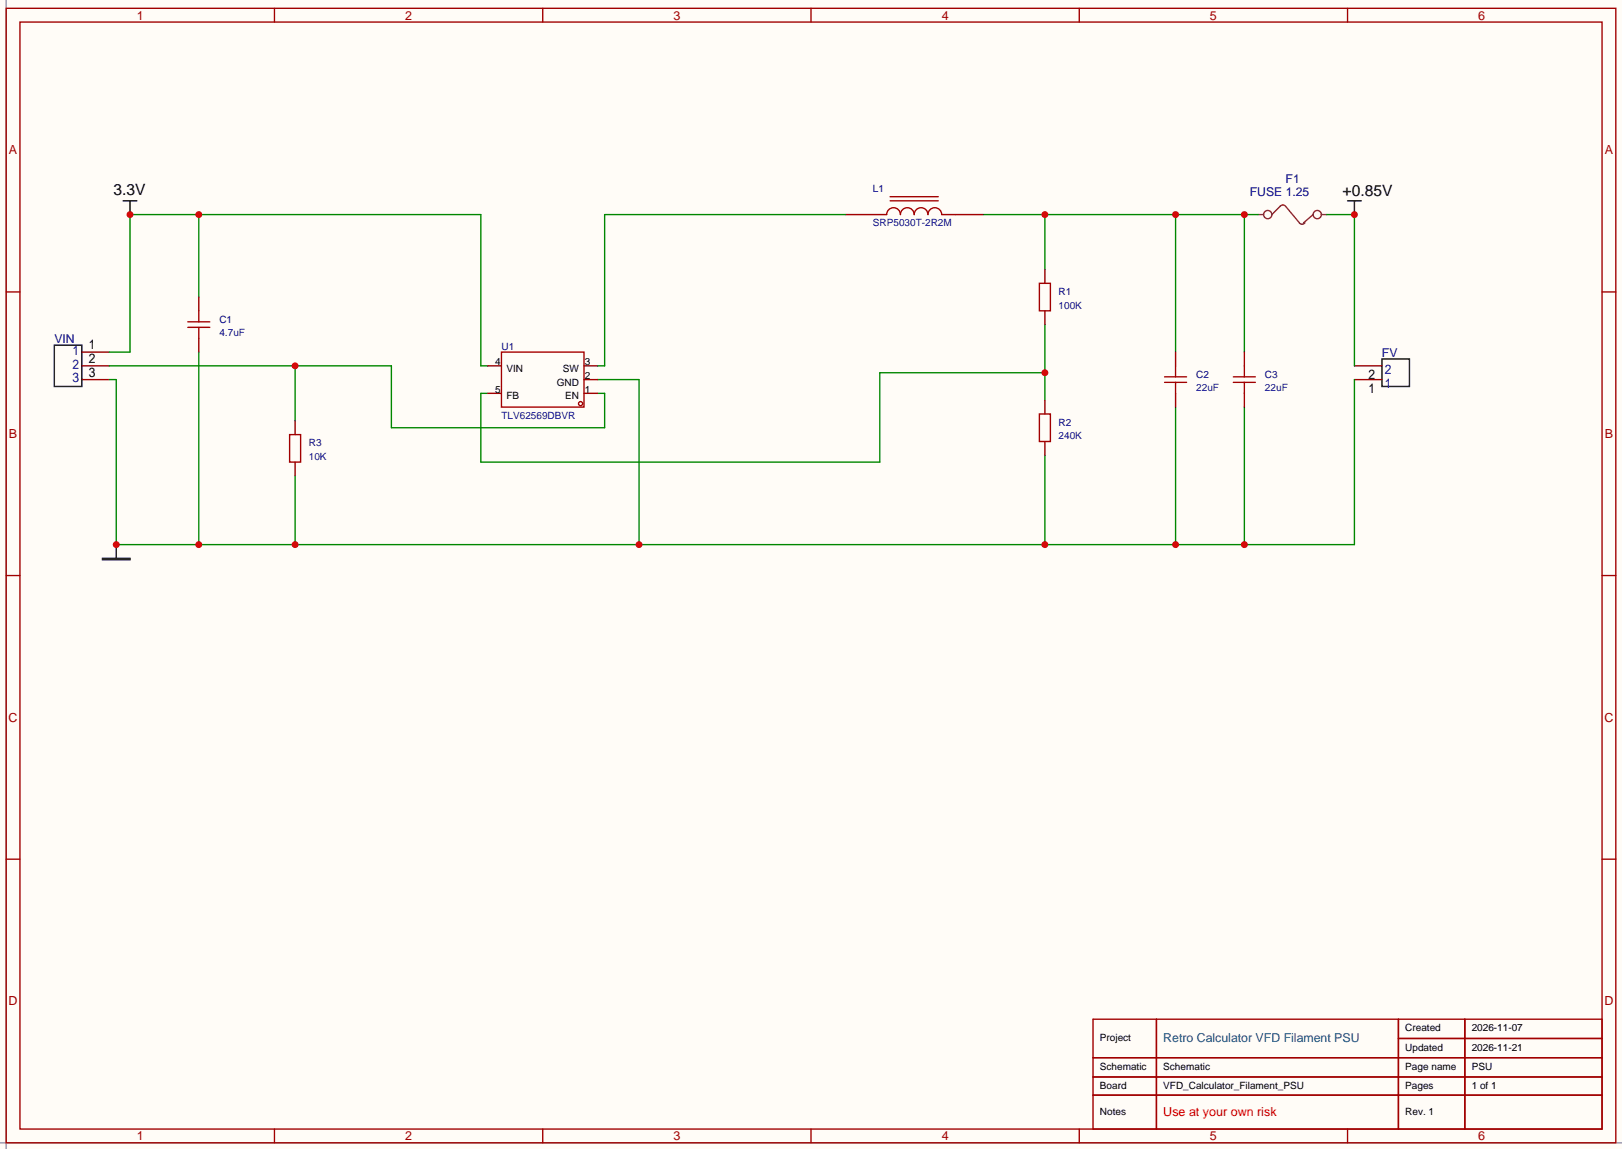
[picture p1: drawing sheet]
<svg xmlns="http://www.w3.org/2000/svg" width="299mm" height="212mm" viewBox="0 0 299 212" stroke-linecap="round" stroke-linejoin="round" font-family="sans-serif">
<path d="M0 0h299.5v212.2h-299.5z" fill="#fffcf7"/>
<path d="M1.1 0v212.2M0 211.1h299.5" fill="none" stroke="#999" stroke-width=".25"/>
<path d="M22.7 37.1h2.6M24 37.1v2.5M248.8 37.1h2.5M250.1 37.1v2.5M10 63.8h5.1v7.6h-5.1zM255.1 66.3h5.1v5.1h-5.1zM18.9 103.1h5.1v.3h-5.1zM21.5 100.6v2.5" fill="none" stroke="#000" stroke-width=".25"/>
<path d="M24 39.6h.1M250.1 39.6h.1M21.5 100.6h.1" fill="none" stroke="#00f" stroke-width=".25"/>
<path d="M15.1 65h5.1M15.1 67.6h5.1M15.1 70.1h5.1M250.1 67.6h5M250.1 70.1h5" fill="none" stroke="#870000" stroke-width=".25"/>
<g fill="none" stroke="#8c2424" stroke-width=".25">
<path d="M232.3 39.6h1M234.8 39.6l1.7-1.6 .5-.1 .4 .2 2.6 3.2 .6 .1 .3-.2M242.4 39.6l-1.7 1.6M244 39.6h1"/>
<circle cx="234.1" cy="39.6" r=".76"/>
<circle cx="243.2" cy="39.6" r=".76"/>
</g>
<g fill="none" stroke="#a10000" stroke-width=".25">
<path d="M1.1 1.5h297.2v209.6h-297.2zM3.7 4.1h292.1v204.4h-292.1zM50.7 1.5v2.6M100.2 1.5v2.6M149.7 1.5v2.6M199.3 1.5v2.6M248.8 1.5v2.6M1.1 53.9h2.6M295.8 53.9h2.5M1.1 106.3h2.6M295.8 106.3h2.5M1.1 158.7h2.6"/>
<path d="M295.8 158.7h2.5M201.8 188.3h94v20.2h-94zM201.8 195.4h94M201.8 198.9h94M213.5 188.3v20.2M258.2 188.3v20.2M258.2 191.8h37.6M270.4 188.3v20.2M50.7 208.5v2.6M100.2 208.5v2.6M149.7 208.5v2.6M199.3 208.5v2.6"/>
<path d="M201.8 202.3h94M248.8 208.5v2.6"/>
</g>
<path d="M36.7 39.6v15.3M20.2 65h3.8v-25.4h64.8v28h1.2" fill="none" stroke="#008700" stroke-width=".25"/>
<g fill="#c00">
<circle cx="24" cy="39.6" r=".63"/>
<circle cx="36.7" cy="39.6" r=".63"/>
</g>
<path d="M192.9 60v13.9M192.9 68.8h-30.5v16.6h-73.6v-12.7h1.2" fill="none" stroke="#008700" stroke-width=".25"/>
<circle cx="192.9" cy="68.8" r=".63" fill="#c00"/>
<path d="M181.5 39.6h50.8M192.9 39.6v10.2M217 39.6v25.4M229.7 39.6v25.4" fill="none" stroke="#008700" stroke-width=".25"/>
<g fill="#c00">
<circle cx="192.9" cy="39.6" r=".63"/>
<circle cx="217" cy="39.6" r=".63"/>
<circle cx="229.7" cy="39.6" r=".63"/>
</g>
<path d="M20.2 67.6h52.1v11.4h39.3v-6.3h-1.2M54.5 67.6v10.1" fill="none" stroke="#008700" stroke-width=".25"/>
<circle cx="54.5" cy="67.6" r=".63" fill="#c00"/>
<path d="M245 39.6h5.1v28" fill="none" stroke="#008700" stroke-width=".25"/>
<circle cx="250.1" cy="39.6" r=".63" fill="#c00"/>
<path d="M20.2 70.1h1.3v30.5h228.6v-30.5M36.7 65v35.6M110.4 70.1h7.6v30.5M217 75.2v25.4M229.7 75.2v25.4M54.5 87.9v12.7M192.9 84.1v16.5" fill="none" stroke="#008700" stroke-width=".25"/>
<g fill="#c00">
<circle cx="192.9" cy="100.6" r=".63"/>
<circle cx="217" cy="100.6" r=".63"/>
<circle cx="229.7" cy="100.6" r=".63"/>
<circle cx="118" cy="100.6" r=".63"/>
<circle cx="54.5" cy="100.6" r=".63"/>
<circle cx="36.7" cy="100.6" r=".63"/>
<circle cx="21.5" cy="100.6" r=".63"/>
</g>
<g fill="none" stroke="#a10000" stroke-width=".25">
<path d="M161.2 39.6h2.5a1.27 1.27 0 0 1 1.3-1.2 1.27 1.27 0 0 1 1.2 1.2 1.27 1.27 0 0 1 1.3-1.2 1.27 1.27 0 0 1 1.3 1.2 1.27 1.27 0 0 1 1.3-1.2 1.27 1.27 0 0 1 1.2 1.2 1.27 1.27 0 0 1 1.3-1.2 1.27 1.27 0 0 1 1.3 1.2h2.5M164.3 37.1h8.9M164.3 36.3h8.9M34.7 59.4h4M36.7 57.4v2M191.9 52.3h2v5.1h-2zM34.7 60.5h4M36.7 60.5v2M92.6 65h15.2v10.2h-15.2zM191.9 76.5h2v5h-2zM215 69.6h4.1M215 70.6h4.1"/>
<path d="M217 67.6v2M217 70.6v2.1M227.7 69.6h4.1M227.7 70.6h4.1M229.7 67.6v2M229.7 70.6v2.1M53.5 80.3h2v5.1h-2z"/>
<circle cx="107.2" cy="74.6" r=".38"/>
</g>
<g fill="none" stroke="#870000" stroke-width=".25">
<path d="M156.1 39.6h5.1M176.4 39.6h5.1M36.7 54.9v2.5M192.9 49.8v2.5M192.9 57.4v2.6M36.7 62.5v2.5M54.5 77.7v2.6M90 72.7h2.6M90 67.6h2.6M107.8 72.7h2.6M107.8 70.1h2.6M107.8 67.6h2.6"/>
<path d="M192.9 73.9v2.6M217 65v2.6M217 72.7v2.5M229.7 65v2.6M229.7 72.7v2.5M54.5 85.4v2.5M192.9 81.5v2.6"/>
</g>
<path d="M156.1 39.6h-44.5v28h-1.2" fill="none" stroke="#008700" stroke-width=".25"/>
<g font-size="2.9">
<text x="21" y="36">3.3V</text>
<text x="247.9" y="36.2">+0.85V</text>
</g>
<g font-size="2.3" fill="#a00000">
<text x="25.3" y="3.6">1</text>
<text x="74.8" y="3.6">2</text>
<text x="124.3" y="3.6">3</text>
<text x="173.9" y="3.6">4</text>
<text x="223.4" y="3.6">5</text>
<text x="272.9" y="3.6">6</text>
<text x="1.7" y="28.5">A</text>
<text x="296.3" y="28.5">A</text>
<text x="1.7" y="80.9">B</text>
<text x="296.3" y="80.9">B</text>
<text x="1.6" y="133.3">C</text>
<text x="296.2" y="133.3">C</text>
<text x="1.6" y="185.7">D</text>
<text x="296.2" y="185.7">D</text>
<text x="25.3" y="210.6">1</text>
<text x="74.8" y="210.6">2</text>
<text x="124.3" y="210.6">3</text>
<text x="173.9" y="210.6">4</text>
<text x="223.4" y="210.6">5</text>
<text x="272.9" y="210.6">6</text>
</g>
<text font-size="2.3" fill="#069" x="214.8" y="192.5">Retro Calculator VFD Filament PSU</text>
<text font-size="2.3" fill="#f00" x="214.8" y="206.1">Use at your own risk</text>
<g font-size="2.2" fill="#000080">
<text x="237.4" y="33.7">F1</text>
<text x="230.8" y="36.2">FUSE 1.25</text>
<text x="10" y="63.3">VIN</text>
<text x="255.1" y="65.9">FV</text>
</g>
<g font-size="1.8" fill="#000080">
<text x="161.2" y="35.5">L1</text>
<text x="40.5" y="59.6">C1</text>
<text x="195.5" y="54.5">R1</text>
<text x="92.6" y="64.7">U1</text>
<text x="220.9" y="69.7">C2</text>
<text x="233.6" y="69.7">C3</text>
<text x="57" y="82.4">R3</text>
<text x="195.5" y="78.6">R2</text>
</g>
<g font-size="1.8" fill="#00f">
<text x="161.2" y="41.8">SRP5030T-2R2M</text>
<text x="195.5" y="57">100K</text>
<text x="40.5" y="62.1">4.7uF</text>
<text x="92.6" y="77.4">TLV62569DBVR</text>
<text x="220.9" y="72.3">22uF</text>
<text x="233.6" y="72.3">22uF</text>
<text x="195.5" y="81.2">240K</text>
<text x="57" y="85">10K</text>
</g>
<g font-size="1.8">
<text x="91.4" y="67.4">4</text>
<text x="93.5" y="68.7">VIN</text>
<text x="102.8" y="71.2">GND</text>
<text x="103.9" y="68.7">SW</text>
<text x="107.9" y="70">2</text>
<text x="107.9" y="67.4">3</text>
<text x="91.4" y="72.5">5</text>
<text x="93.5" y="73.8">FB</text>
<text x="104.3" y="73.8">EN</text>
<text x="107.9" y="72.5">1</text>
<text x="259.5" y="190.5">Created</text>
<text x="271.7" y="190.5">2026-11-07</text>
<text x="203.1" y="197.6">Schematic</text>
<text x="203.1" y="192.3">Project</text>
<text x="214.8" y="197.6">Schematic</text>
<text x="259.5" y="194.1">Updated</text>
<text x="259.5" y="197.6">Page name</text>
<text x="271.7" y="194.1">2026-11-21</text>
<text x="271.7" y="197.6">PSU</text>
<text x="203.1" y="201.1">Board</text>
<text x="214.8" y="201.1">VFD_Calculator_Filament_PSU</text>
<text x="259.5" y="201.1">Pages</text>
<text x="271.7" y="201.1">1 of 1</text>
<text x="203.1" y="205.9">Notes</text>
<text x="259.5" y="205.9">Rev. 1</text>
</g>
</svg>
